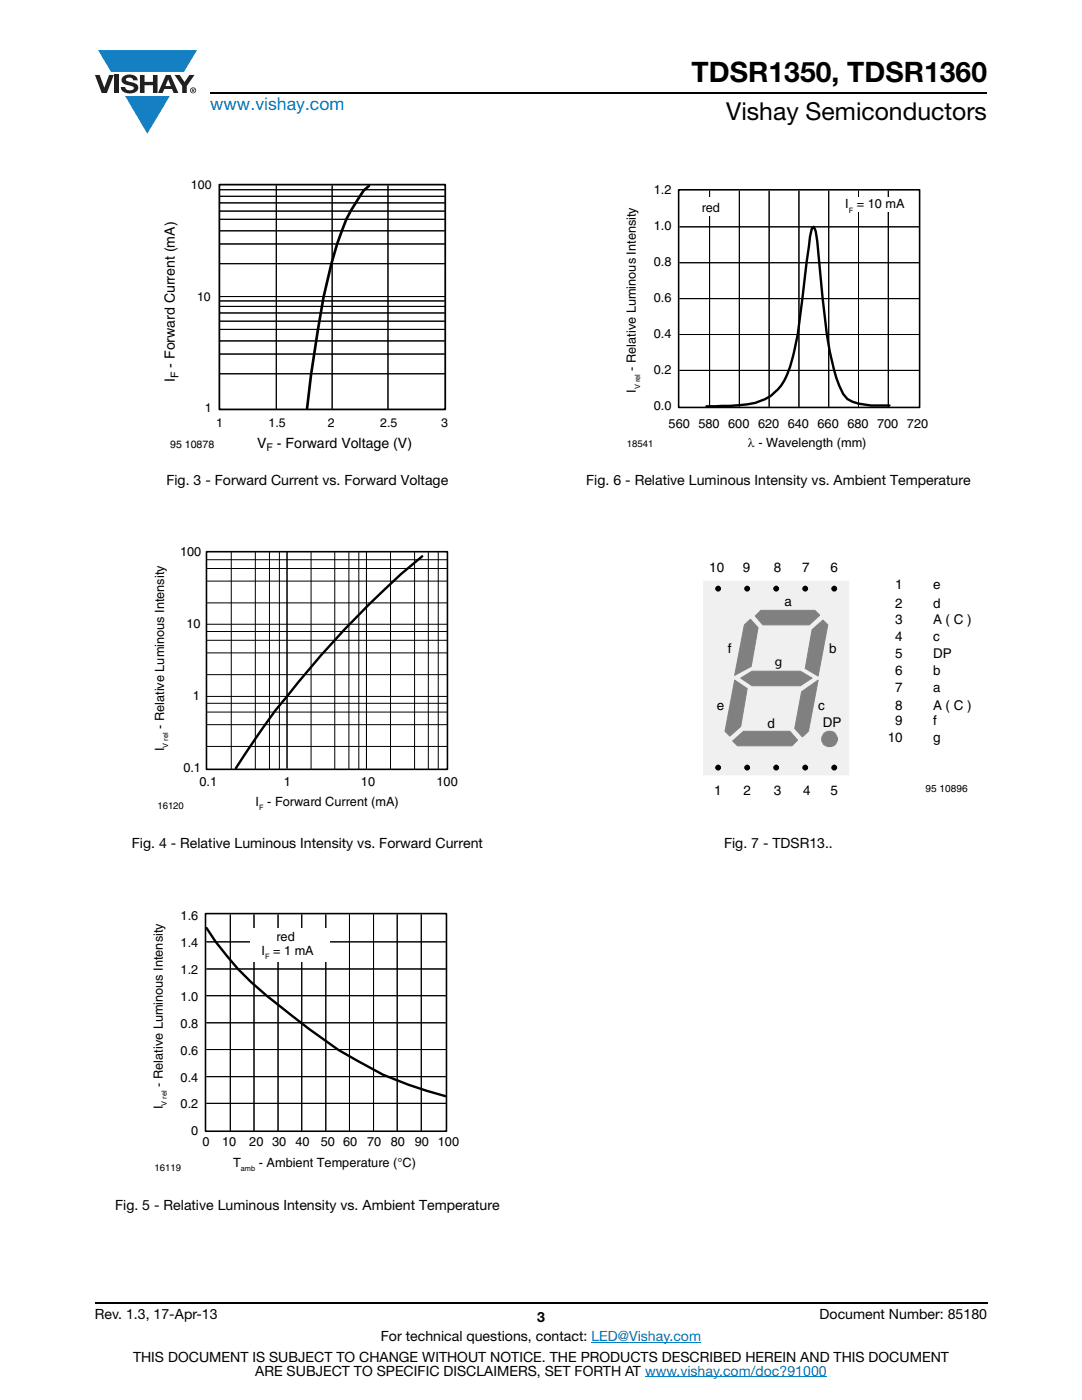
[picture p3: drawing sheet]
<svg xmlns="http://www.w3.org/2000/svg" width="216mm" height="279mm" viewBox="0 0 216 279" stroke-linecap="round" stroke-linejoin="round" font-family="sans-serif">
<g fill="#147fc3">
<path d="M19.6 10h19.7l-2.6 4.3h-1.1h-13.5z"/>
<path d="M25 19.2h8.9l-4.5 7.5z"/>
</g>
<g fill="#231f20">
<path d="M18.9 15h1l.9 2.5 1-2.5h.9l-1.4 3.6h-1z"/>
<path d="M22.9 15h.9v3.6h-.9z"/>
<path d="M24.6 15.3a2.1 2.1 0 0 1 2.8 .3l.1 .4h-.9a.79 .79 0 0 0-.7-.5 .79 .79 0 0 0-.8 .4l.3 .3 1 .2a1.08 1.08 0 0 1 1.2 1 1.08 1.08 0 0 1-1.1 1.2 1.73 1.73 0 0 1-2.4-1.2h.9a.96 .96 0 0 0 .8 .6 .96 .96 0 0 0 .9-.4 1.31 1.31 0 0 0-1.2-.6 1.03 1.03 0 0 1-1.1-.6 1.03 1.03 0 0 1 .2-1.1z"/>
<path d="M27.9 15h.9v1.3h1.7v-1.3h.9v3.6h-.9v-1.6h-1.7v1.6h-.9z"/>
<path d="M34.8 15h1.1l.9 1.4 1-1.4h1l-1.5 2.2v1.4h-.9v-1.4z"/>
<path d="M33.6 15.9l.5 1.3h-1.1zM33.1 15l-1.6 3.6h1l.3-.8h1.5l.3 .8h1l-1.6-3.6z"/>
<path d="M38.1 18a.46 .46 0 0 1 .9 0 .46 .46 0 0 1-.9 0zM37.9 18a.6 .6 0 0 0 1.2 0 .6 .6 0 0 0-1.2 0z"/>
<path d="M38.4 17.8h.2v.2h-.2zM38.3 17.7v.7h.1v-.3l.4 .3-.2-.3 .2-.2-.1-.2z"/>
</g>
<path d="M42 18.6h155M18.9 260h178.1" fill="none" stroke="#000" stroke-width=".36"/>
<path d="M118 267.9h21.9M128.7 274.8h36.3" fill="none" stroke="#007ec4" stroke-width=".2"/>
<g fill="none" stroke="#000" stroke-width=".2">
<path d="M43.8 37.9h44.9M43.8 39.2h44.9M55.1 37.1v44.5M66.3 37.1v44.5M77.4 37.1v44.5M43.8 40.5h44.9M43.8 42.1h44.9M43.8 43.8h44.9M43.8 46.1h44.9M43.8 48.7h44.9M43.8 52.6h44.9M43.8 59.2h44.9"/>
<path d="M43.8 60.1h44.9M43.8 61.2h44.9M43.8 62.5h44.9M43.8 64.1h44.9M43.8 65.7h44.9M43.8 68h44.9M43.8 70.7h44.9M43.8 74.6h44.9M41.2 116h48.1M41.2 113.5h48.1M41.2 111.7h48.1M46.1 110.2v43.2"/>
<path d="M50.9 110.2v43.2M53.8 110.2v43.2M55.7 110.2v43.2M57.3 110v43.4M62.1 110.2v43.2M66.8 110.2v43.2M69.6 110.2v43.2M71.6 110.2v43.2M73.1 110v43.4M77.9 110.2v43.2M82.7 110.2v43.2M85.5 110.2v43.2"/>
<path d="M87.4 110.2v43.2M41.2 139h48.1M41.2 134.6h48.1M41.2 130.3h48.1M41.2 127.8h48.1M41.2 126h48.1M41.2 124.6h48.1M41.2 120.3h48.1M41.2 149h48.1M41.2 144.6h48.1M41.2 142.1h48.1M41.2 140.4h48.1"/>
<path d="M41.2 198.7h47.7M41.2 193.4h47.7M41.2 188h47.7M46 182.6v43M50.7 182.6v43M55.5 182.6v43M60.2 182.6v43M65 182.6v43M69.7 182.6v43M74.5 182.6v43M79.3 182.6v43M84.1 182.6v43"/>
<path d="M41.2 214.9h47.7M41.2 209.5h47.7M41.2 204.1h47.7M41.2 220.2h47.7"/>
</g>
<path d="M73.6 37.1l-1 .9-.8 1.2a32.4 32.4 0 0 0-4.5 9.5l-1.2 3.9-1.5 6.7-2.5 15.5-.8 6.7" fill="none" stroke="#000" stroke-width=".53"/>
<path d="M43.8 36.8h45v44.9h-45z" fill="none" stroke="#000" stroke-width=".35"/>
<path d="M41.2 110.1h48.1v43.4h-48.1zM41 182.3h48.1v43.5h-48.1z" fill="none" stroke="#000" stroke-width=".32"/>
<path d="M84.3 111a190.8 190.8 0 0 0-33.3 36.4l-3.9 5.9M41.2 185.2a58 58 0 0 0 11.9 13.4l4.8 3.8a86 86 0 0 0 18.5 12.1l5.1 2 7.4 2.3" fill="none" stroke="#000" stroke-width=".48"/>
<path d="M50 185.4h15.8v6.6h-15.8z" fill="#fff"/>
<path d="M141.6 38.1v43.1M147.5 38.1v43.1M153.5 38.1v43.1M159.4 38.1v43.1M165.4 38.1v43.1M171.3 38.1v43.1M177.2 38.1v43.1M135.6 59.6h47.7M135.6 52.4h47.7M135.6 45.3h47.7M135.6 73.9h47.7M135.6 66.8h47.7" fill="none" stroke="#000" stroke-width=".2"/>
<path d="M177.5 80.9a19.4 19.4 0 0 1-7.4-.7l-1-.6-.8-1a37.9 37.9 0 0 1-3.3-11.9l-.9-7.2-1-11.3-.3-2-.4-.9-.4 .3-.4 1.7-1.5 12.3a72.5 72.5 0 0 1-2 12 12.6 12.6 0 0 1-4.3 7.4 13.1 13.1 0 0 1-6.3 1.9l-6.5 .2" fill="none" stroke="#000" stroke-width=".48"/>
<path d="M135.4 37.9h48.1v43.4h-48.1z" fill="none" stroke="#000" stroke-width=".32"/>
<g fill="#fff">
<path d="M166.7 39.4h15v3h-15z"/>
<path d="M137.4 39.4h9.2v3.6h-9.2z"/>
<path d="M140.4 111.9h54.2v47.3h-54.2z"/>
</g>
<path d="M140.4 116h29v38.6h-29z" fill="#f0f0f0"/>
<path d="M140.4 116h29v38.6h-29z" fill="none" stroke="#f0f0f0" stroke-width=".2"/>
<circle cx="165.5" cy="147.5" r="1.54" fill="#808080"/>
<circle cx="165.5" cy="147.5" r="1.54" fill="none" stroke="#808080" stroke-width=".2"/>
<path d="M150.7 122.9l1.1-1.1h10.8l1 1-2.1 1.9h-9.3z" fill-rule="evenodd" fill="#808080"/>
<path d="M150.7 122.9l1.1-1.1h10.8l1 1-2.1 1.9h-9.3z" fill="none" stroke="#808080" stroke-width=".2"/>
<path d="M146.2 147.9l2.2-2h9.2l1.5 1.8-1.1 1.1h-10.8z" fill-rule="evenodd" fill="#808080"/>
<path d="M146.2 147.9l2.2-2h9.2l1.5 1.8-1.1 1.1h-10.8z" fill="none" stroke="#808080" stroke-width=".2"/>
<path d="M148.5 124.7l1.2-1.1 1.6 1.7-1.4 7.7-3.3 1.8z" fill-rule="evenodd" fill="#808080"/>
<path d="M148.5 124.7l1.2-1.1 1.6 1.7-1.4 7.7-3.3 1.8z" fill="none" stroke="#808080" stroke-width=".2"/>
<path d="M162 125.7l2.2-2 1 1-2 10.2-2.5-1.5z" fill-rule="evenodd" fill="#808080"/>
<path d="M162 125.7l2.2-2 1 1-2 10.2-2.5-1.5z" fill="none" stroke="#808080" stroke-width=".2"/>
<path d="M159.9 138.1l3.3-2.4-1.9 10.2-1.2 1.2-1.5-1.7z" fill-rule="evenodd" fill="#808080"/>
<path d="M159.9 138.1l3.3-2.4-1.9 10.2-1.2 1.2-1.5-1.7z" fill="none" stroke="#808080" stroke-width=".2"/>
<path d="M146.6 135.7l2.5 1.7-1.3 7.6-2.2 1.9-.9-1z" fill-rule="evenodd" fill="#808080"/>
<path d="M146.6 135.7l2.5 1.7-1.3 7.6-2.2 1.9-.9-1z" fill="none" stroke="#808080" stroke-width=".2"/>
<path d="M147.8 135.3l2.3-1.3h9.6l2.3 1.3-2.3 1.6h-9.6z" fill-rule="evenodd" fill="#808080"/>
<path d="M147.8 135.3l2.3-1.3h9.6l2.3 1.3-2.3 1.6h-9.6z" fill="none" stroke="#808080" stroke-width=".2"/>
<g fill="#000">
<circle cx="143.3" cy="117.5" r=".48"/>
<circle cx="149.1" cy="117.5" r=".48"/>
<circle cx="154.9" cy="117.5" r=".48"/>
<circle cx="160.7" cy="117.5" r=".48"/>
<circle cx="166.5" cy="117.5" r=".48"/>
<circle cx="143.3" cy="153.2" r=".48"/>
<circle cx="149.1" cy="153.2" r=".48"/>
<circle cx="154.9" cy="153.2" r=".48"/>
<circle cx="160.7" cy="153.2" r=".48"/>
<circle cx="166.5" cy="153.2" r=".48"/>
</g>
<g fill="none" stroke="#000" stroke-width=".2">
<circle cx="143.3" cy="117.5" r=".48"/>
<circle cx="149.1" cy="117.5" r=".48"/>
<circle cx="154.9" cy="117.5" r=".48"/>
<circle cx="160.7" cy="117.5" r=".48"/>
<circle cx="166.5" cy="117.5" r=".48"/>
<circle cx="143.3" cy="153.2" r=".48"/>
<circle cx="149.1" cy="153.2" r=".48"/>
<circle cx="154.9" cy="153.2" r=".48"/>
<circle cx="160.7" cy="153.2" r=".48"/>
<circle cx="166.5" cy="153.2" r=".48"/>
</g>
<text font-size="5.6" x="138" y="16.4">TDSR1350, TDSR1360</text>
<text font-size="4.9" x="144.9" y="24">Vishay Semiconductors</text>
<text font-size="3.5" fill="#007ec4" x="42" y="21.9">www.vishay.com</text>
<g font-size="2.8">
<text x="34.9" y="76.3" transform="rotate(-90 34.9 76.3)">I</text>
<text x="34.9" y="73.4" transform="rotate(-90 34.9 73.4)">- Forward Current (mA)</text>
<text x="51.3" y="89.3">V</text>
<text x="55.3" y="89.3">- Forward Voltage (V)</text>
<text x="33.2" y="96.8">Fig. 3 - Forward Current vs. Forward Voltage</text>
<text x="117" y="96.8">Fig. 6 - Relative Luminous Intensity vs. Ambient Temperature</text>
<text x="26.3" y="169.2">Fig. 4 - Relative Luminous Intensity vs. Forward Current</text>
<text x="144.5" y="169.2">Fig. 7 - TDSR13..</text>
<text x="23" y="241.5">Fig. 5 - Relative Luminous Intensity vs. Ambient Temperature</text>
<text x="18.9" y="263.3">Rev. 1.3, 17-Apr-13</text>
<text x="107.2" y="263.8">3</text>
<text x="163.6" y="263.3">Document Number: 85180</text>
<text x="76" y="267.7">For technical questions, contact: LED@Vishay.com</text>
<text x="26.5" y="271.7">THIS DOCUMENT IS SUBJECT TO CHANGE WITHOUT NOTICE. THE PRODUCTS DESCRIBED HEREIN AND THIS DOCUMENT</text>
<text x="50.9" y="274.6">ARE SUBJECT TO SPECIFIC DISCLAIMERS, SET FORTH AT www.vishay.com/doc?91000</text>
</g>
<g font-size="2.7">
<text x="141.5" y="114.2">10</text>
<text x="148.2" y="114.2">9</text>
<text x="154.4" y="114.2">8</text>
<text x="160.1" y="114.2">7</text>
<text x="165.7" y="114.2">6</text>
<text x="178.6" y="117.6">1</text>
<text x="186.2" y="117.6">e</text>
<text x="156.6" y="121">a</text>
<text x="178.6" y="121.2">2</text>
<text x="178.6" y="124.6">3</text>
<text x="186.2" y="124.6">A ( C )</text>
<text x="186.2" y="121.2">d</text>
<text x="145.2" y="130.3">f</text>
<text x="165.4" y="130.3">b</text>
<text x="178.6" y="128">4</text>
<text x="178.6" y="131.3">5</text>
<text x="186.2" y="128">c</text>
<text x="186.2" y="131.3">DP</text>
<text x="154.6" y="132.9">g</text>
<text x="178.6" y="134.7">6</text>
<text x="186.2" y="134.7">b</text>
<text x="143.1" y="141.6">e</text>
<text x="163.3" y="141.6">c</text>
<text x="178.6" y="138">7</text>
<text x="178.6" y="141.7">8</text>
<text x="186.2" y="141.7">A ( C )</text>
<text x="186.2" y="138">a</text>
<text x="153.1" y="145.2">d</text>
<text x="164.2" y="145.1">DP</text>
<text x="177.1" y="148.1">10</text>
<text x="178.6" y="144.7">9</text>
<text x="186.2" y="148.1">g</text>
<text x="186.2" y="144.7">f</text>
<text x="142.5" y="158.6">1</text>
<text x="148.3" y="158.6">2</text>
<text x="154.4" y="158.6">3</text>
<text x="160.2" y="158.6">4</text>
<text x="165.7" y="158.6">5</text>
</g>
<g font-size="2.5">
<text x="38.1" y="37.8">100</text>
<text x="130.4" y="38.8">1.2</text>
<text x="168.6" y="41.6">I = 10 mA</text>
<text x="130.4" y="46">1.0</text>
<text x="140" y="42.2">red</text>
<text x="130.4" y="53.1">0.8</text>
<text x="39.3" y="60">10</text>
<text x="130.4" y="60.3">0.6</text>
<text x="130.4" y="67.4">0.4</text>
<text x="126.9" y="74" transform="rotate(-90 126.9 74)">- Relative Luminous Intensity</text>
<text x="130.4" y="74.6">0.2</text>
<text x="40.9" y="82.2">1</text>
<text x="126.9" y="78.4" transform="rotate(-90 126.9 78.4)">I</text>
<text x="130.4" y="81.8">0.0</text>
<text x="43.1" y="85.2">1</text>
<text x="53.6" y="85.2">1.5</text>
<text x="65.4" y="85.2">2</text>
<text x="75.9" y="85.2">2.5</text>
<text x="88.1" y="85.2">3</text>
<text x="133.4" y="85.4">560 580 600 620 640 660 680 700 720</text>
<text x="149.2" y="89.2">λ - Wavelength (mm)</text>
<text x="36" y="111">100</text>
<text x="37.2" y="125.3">10</text>
<text x="38.5" y="139.7">1</text>
<text x="32.7" y="149.9" transform="rotate(-90 32.7 149.9)">I</text>
<text x="32.7" y="145.5" transform="rotate(-90 32.7 145.5)">- Relative Luminous Intensity</text>
<text x="36.6" y="154">0.1</text>
<text x="39.8" y="156.9">0.1</text>
<text x="51" y="160.8">I - Forward Current (mA)</text>
<text x="56.6" y="156.9">1</text>
<text x="72" y="156.9">10</text>
<text x="87.1" y="156.9">100</text>
<text x="36" y="183.6">1.6</text>
<text x="36" y="189">1.4</text>
<text x="52.2" y="190.5">I = 1 mA</text>
<text x="55.2" y="187.9">red</text>
<text x="36" y="194.4">1.2</text>
<text x="36" y="199.7">1.0</text>
<text x="36" y="205.1">0.8</text>
<text x="36" y="215.9">0.4</text>
<text x="36" y="210.5">0.6</text>
<text x="32.5" y="221.3" transform="rotate(-90 32.5 221.3)">I</text>
<text x="32.5" y="216.9" transform="rotate(-90 32.5 216.9)">- Relative Luminous Intensity</text>
<text x="36" y="221.2">0.2</text>
<text x="38.2" y="226.5">0</text>
<text x="40.4" y="228.8">0</text>
<text x="44.3" y="228.8">10</text>
<text x="46.5" y="232.9">T</text>
<text x="49.7" y="228.8">20 30</text>
<text x="51.6" y="232.9">- Ambient Temperature (°C)</text>
<text x="58.9" y="228.8">40</text>
<text x="64" y="228.8">50 60</text>
<text x="73.2" y="228.8">70</text>
<text x="78" y="228.8">80</text>
<text x="82.8" y="228.8">90</text>
<text x="87.4" y="228.8">100</text>
</g>
<g font-size="2.1">
<text x="35.6" y="75.5" transform="rotate(-90 35.6 75.5)">F</text>
<text x="33.9" y="89.5">95 10878</text>
<text x="53.2" y="90">F</text>
</g>
<text font-size="2" x="184.7" y="158.1">95 10896</text>
<g font-size="1.9">
<text x="125.1" y="89.2">18541</text>
<text x="31.4" y="161.4">16120</text>
<text x="30.9" y="233.6">16119</text>
</g>
<g font-size="1.5">
<text x="169.3" y="42.4">F</text>
<text x="127.7" y="77.7" transform="rotate(-90 127.7 77.7)">V rel</text>
<text x="33.6" y="149.2" transform="rotate(-90 33.6 149.2)">V rel</text>
<text x="51.7" y="161.6">F</text>
<text x="52.9" y="191.4">F</text>
<text x="33.3" y="220.6" transform="rotate(-90 33.3 220.6)">V rel</text>
<text x="48.1" y="233.7">amb</text>
</g>
</svg>
